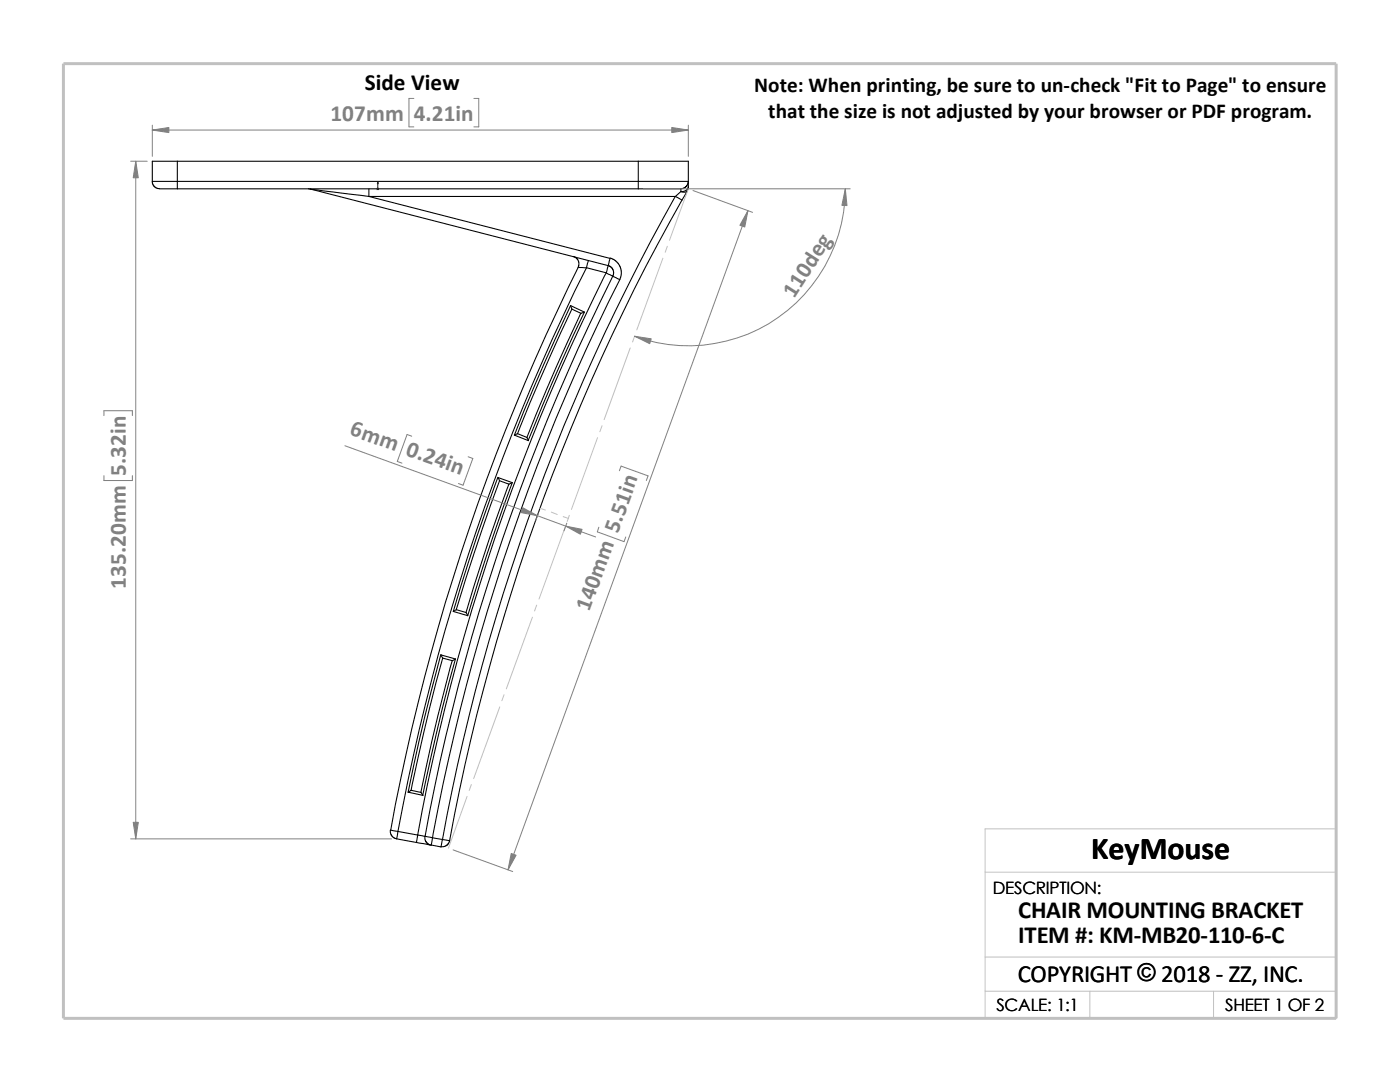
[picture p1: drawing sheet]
<svg xmlns="http://www.w3.org/2000/svg" width="279mm" height="216mm" viewBox="0 0 279 216" stroke-linecap="round" stroke-linejoin="round" font-family="sans-serif">
<g fill="none" stroke="#c0c0c0" stroke-width=".2">
<path d="M137.4 37.7l-3.8 10.3M132.3 51.5l-5.2 14.3M133.2 49.1l-.4 1.2M125.8 69.4l-5.2 14.3M126.7 67.1l-.5 1.1M119.3 87.3l-5.3 14.3M120.1 85l-.4 1.1M107.8 101.4l1 .4M110 102.2l1.2 .5M112.4 103.1l1.1 .4M112.8 105.2l-5.2 14.3M113.6 102.8l-.4 1.3"/>
<path d="M100.6 138.6l-.4 1.2M106.3 123.1l-5.3 14.4M107.1 120.7l-.4 1.2M93.2 158.9l-3.7 10.3M94.1 156.5l-.5 1.2M99.7 141.1l-5.2 14.3M196.6 174h70.1M196.6 197.8h70.1M196.6 191h70.1M217.5 197.8v5.4M242.2 197.8v5.4M26.8 203.2h239.9v-37.8h-70.1v37.8"/>
</g>
<path d="M12.7 12.7h254v190.5h-254z" fill="none" stroke="#c0c0c0" stroke-width=".59"/>
<g fill="none" stroke="#000" stroke-width=".21">
<path d="M30.4 36.2h5M30.4 36.2v.3l.3 .6 .8 .5 3.9 .1M35.4 36.2v1.5M35.4 32.2h-5v4M35.4 32.2v4M35.4 32.2h92M35.4 36.2h92M35.4 37.7h92M61.6 37.7h.3M61.9 37.7l11.7 1.5M61.9 37.7l59.5 15.3M73.6 37.7v1.5"/>
<path d="M73.6 39.2l48.2 12.4-.4 1.4M73.6 39.2h61.2M127.4 37.7h8.5M127.4 32.2v4M127.4 36.2v1.5M127.4 36.2h10M127.4 32.2h10v4M134.8 39.2a412.3 412.3 0 0 0-46.5 128.3M134.8 39.2l1.3 .7M135.9 37.7v.5M135.9 38.2l-1.1 1M135.9 38.2a1.05 1.05 0 0 0 1.3-.1l-1.1 1.8"/>
<path d="M136.1 39.9a410.5 410.5 0 0 0-46.4 127.9M137.4 36.2l-.4 .9-.4 .4-.7 .2M137.4 37.3a1.25 1.25 0 0 1-1.5 .9M137.4 36.2v1.1M137.4 37.3l-.2 .7M114.4 51.2l.6 .3 .4 .6 .1 .9-.1 .3M115.4 53.3l1.7 .1M115.4 53.3a422.5 422.5 0 0 0-37.4 112.4l1.4 .2M117.1 53.4a420.7 420.7 0 0 0-37.7 112.5M117.1 53.4l3.9 1M117.4 52l-.3 1.4M121 54.4l2.7 1.4"/>
<path d="M121 54.4a414.2 414.2 0 0 0-37.6 112.2M121.4 53l.4 .1 .5 .5 .2 .7-.1 .5a417.8 417.8 0 0 0-37.6 112.1M121.4 53l-.4 1.4M121.8 51.5l.8 .3 .5 .5 .7 1 .2 1.5-.3 1M123.7 55.8a411.1 411.1 0 0 0-37.4 111.4M113.9 61l-3.2 6.8a350.1 350.1 0 0 0-8 19M114.1 61.7l1.9 .8 .6-.2M114.1 61.7l-.2-.7 2.7 1.3M114.1 61.7l-6.4 14.1-4.4 10.7M115.9 62.5l-4.8 10.6-5.9 14.2M116.6 62.3l-6.4 14-4.8 11.6M99.4 95.2l-4.3 12-4.6 14.8"/>
<path d="M99.7 95.9l-.3-.6 2.8 1M99.7 95.9l-5.1 14.6-3.5 11.1M99.7 95.9l1.9 .7M101.6 96.6l-3.9 10.9-4.7 14.7M102.2 96.3l-.6 .3M102.2 96.3l-5.1 14.5-3.8 12.1M102.7 86.8l2.8 1.1-.3-.6M103.3 86.5l-.6 .3M103.3 86.5l1.9 .8M88 130.6l-3.2 12.3-3.4 15.2M88.3 131.3l-.3-.6 2.9 .8M88.3 131.3l-2.6 10-3.7 16.4"/>
<path d="M88.3 131.3l2 .5M90.3 131.8l-1.7 6.2a344.4 344.4 0 0 0-4.6 20.1M90.5 122l.6-.3 1.9 .5M90.5 122l2.8 .9M90.9 131.5l-.6 .3M90.9 131.5a422.1 422.1 0 0 0-6.5 27.2M93 122.2l.3 .7M81.4 158.1l3 .6-.4-.6M82 157.7l-.6 .4M82 157.7l2 .4M77.9 165.6v.5l.2 .7 .6 .4 .5 .2M79.2 167.4l3.9 .7"/>
<path d="M79.4 165.9l-.2 1.5M79.4 165.9l4 .7M83.1 168.1l3 .5M83.4 166.6l-.3 1.5M83.4 166.6l1.4 .3M84.8 166.9l1.5 .3M84.8 166.9v.5l.2 .6 .5 .4 .5 .3M86.3 167.2l-.2 1.4M86.3 167.2l2 .3M88.3 167.5l-.3 1.5-1.9-.4M88.3 167.5l1.4 .3M89.7 167.8l-.5 .9-.7 .3-.5-.1"/>
</g>
<path d="M75.4 36.3l.1 .4h-.2z" fill="#00f" stroke="#00f" stroke-width=".2"/>
<path d="M75.3 37.7h.3M75.3 37.5l.3 .3M75.4 37.7h.1M75.4 36.3v1.5M75.5 37.5l-.3 .3" fill="none" stroke="#00f" stroke-width=".2"/>
<g fill="none" stroke="#808080" stroke-width=".2">
<path d="M82.6 19.6h-1v5.7h1M94.6 19.6h.9v5.7h-.9M26.1 32.2h3.3M27.1 32.2v135.2M30.4 26h107M30.4 25v6.2M128.4 37.7h41.3M137.4 25v6.2M138.3 38l11.9 4.4M168.7 37.7a31.3 31.3 0 0 1-42 29.4M149.3 42l-47.9 131.6M20.7 82.9v-.9h5.7v.9"/>
<path d="M20.7 94.9v1h5.7v-1M68.8 88.9l50.1 18.2M82.2 87l-1-.3-1.9 5.4 .9 .3M93.4 91.1l1 .4-2 5.3-.9-.3M123.6 93.9l.4-.9 5.3 2-.3 .9M107.4 102.4l-.5 1.4M113.1 104.4l-.5 1.5M119.5 105.2l-.3 .9 5.3 2 .4-1M26.1 167.4h52M90.4 169.6l11.9 4.3"/>
</g>
<g fill="#808080" stroke="#808080" stroke-width=".2">
<path d="M149.3 42l-.7 3.3-.9-.3z"/>
<path d="M102 170.3l1 .3-1.6 3z"/>
<path d="M112.9 105l3.3 .6-.4 1z"/>
<path d="M104.3 101.3l3 1.6-3.3-.6z"/>
<path d="M126.7 67.1l3.3 .5-.3 1z"/>
<path d="M168.7 37.7l.3 3.3h-1z"/>
<path d="M30.4 26l3.3-.6v1.1z"/>
<path d="M134.1 25.4l3.3 .6-3.3 .5z"/>
<path d="M27.1 32.2l.5 3.3h-1z"/>
<path d="M26.6 164.1h1l-.5 3.3z"/>
</g>
<text font-size="6.4" x="217.8" y="171.4">KeyMouse</text>
<g font-size="4.9">
<text x="203.2" y="183.2">CHAIR MOUNTING BRACKET</text>
<text x="203.2" y="188.1">ITEM #: KM-MB20-110-6-C</text>
<text x="203.1" y="195.9">COPYRIGHT © 2018 - ZZ, INC.</text>
<text x="227" y="195.8">©</text>
</g>
<text font-size="4.6" x="72.8" y="18">Side View</text>
<g font-size="4.6" fill="#808080">
<text x="66" y="24.1">107mm</text>
<text x="82.6" y="24.1">4.21in</text>
<text x="158.5" y="59.6" transform="rotate(-57 158.5 59.6)">1</text>
<text x="161" y="55.7" transform="rotate(-57 161 55.7)">0deg</text>
<text x="69.6" y="86.7" transform="rotate(20 69.6 86.7)">6mm 0.24in</text>
<text x="25.1" y="94.9" transform="rotate(-90 25.1 94.9)">5.32in</text>
<text x="123.3" y="106.6" transform="rotate(-70 123.3 106.6)">5.51in</text>
<text x="25.1" y="117.5" transform="rotate(-90 25.1 117.5)">135.20mm</text>
<text x="117.6" y="122.2" transform="rotate(-70 117.6 122.2)">140m</text>
</g>
<g font-size="4.2">
<text x="150.5" y="18.4">Note: When printing, be sure to un-check &quot;Fit to Page&quot; to ensure</text>
<text x="153.3" y="23.6">that the size is not adjusted by your browser or PDF program.</text>
</g>
<g font-size="3.4">
<text x="198.2" y="178.5">DESCRIPTION:</text>
<text x="198.8" y="201.7">SCALE: 1:1</text>
<text x="244.5" y="201.7">SHEET 1 OF 2</text>
</g>
</svg>
